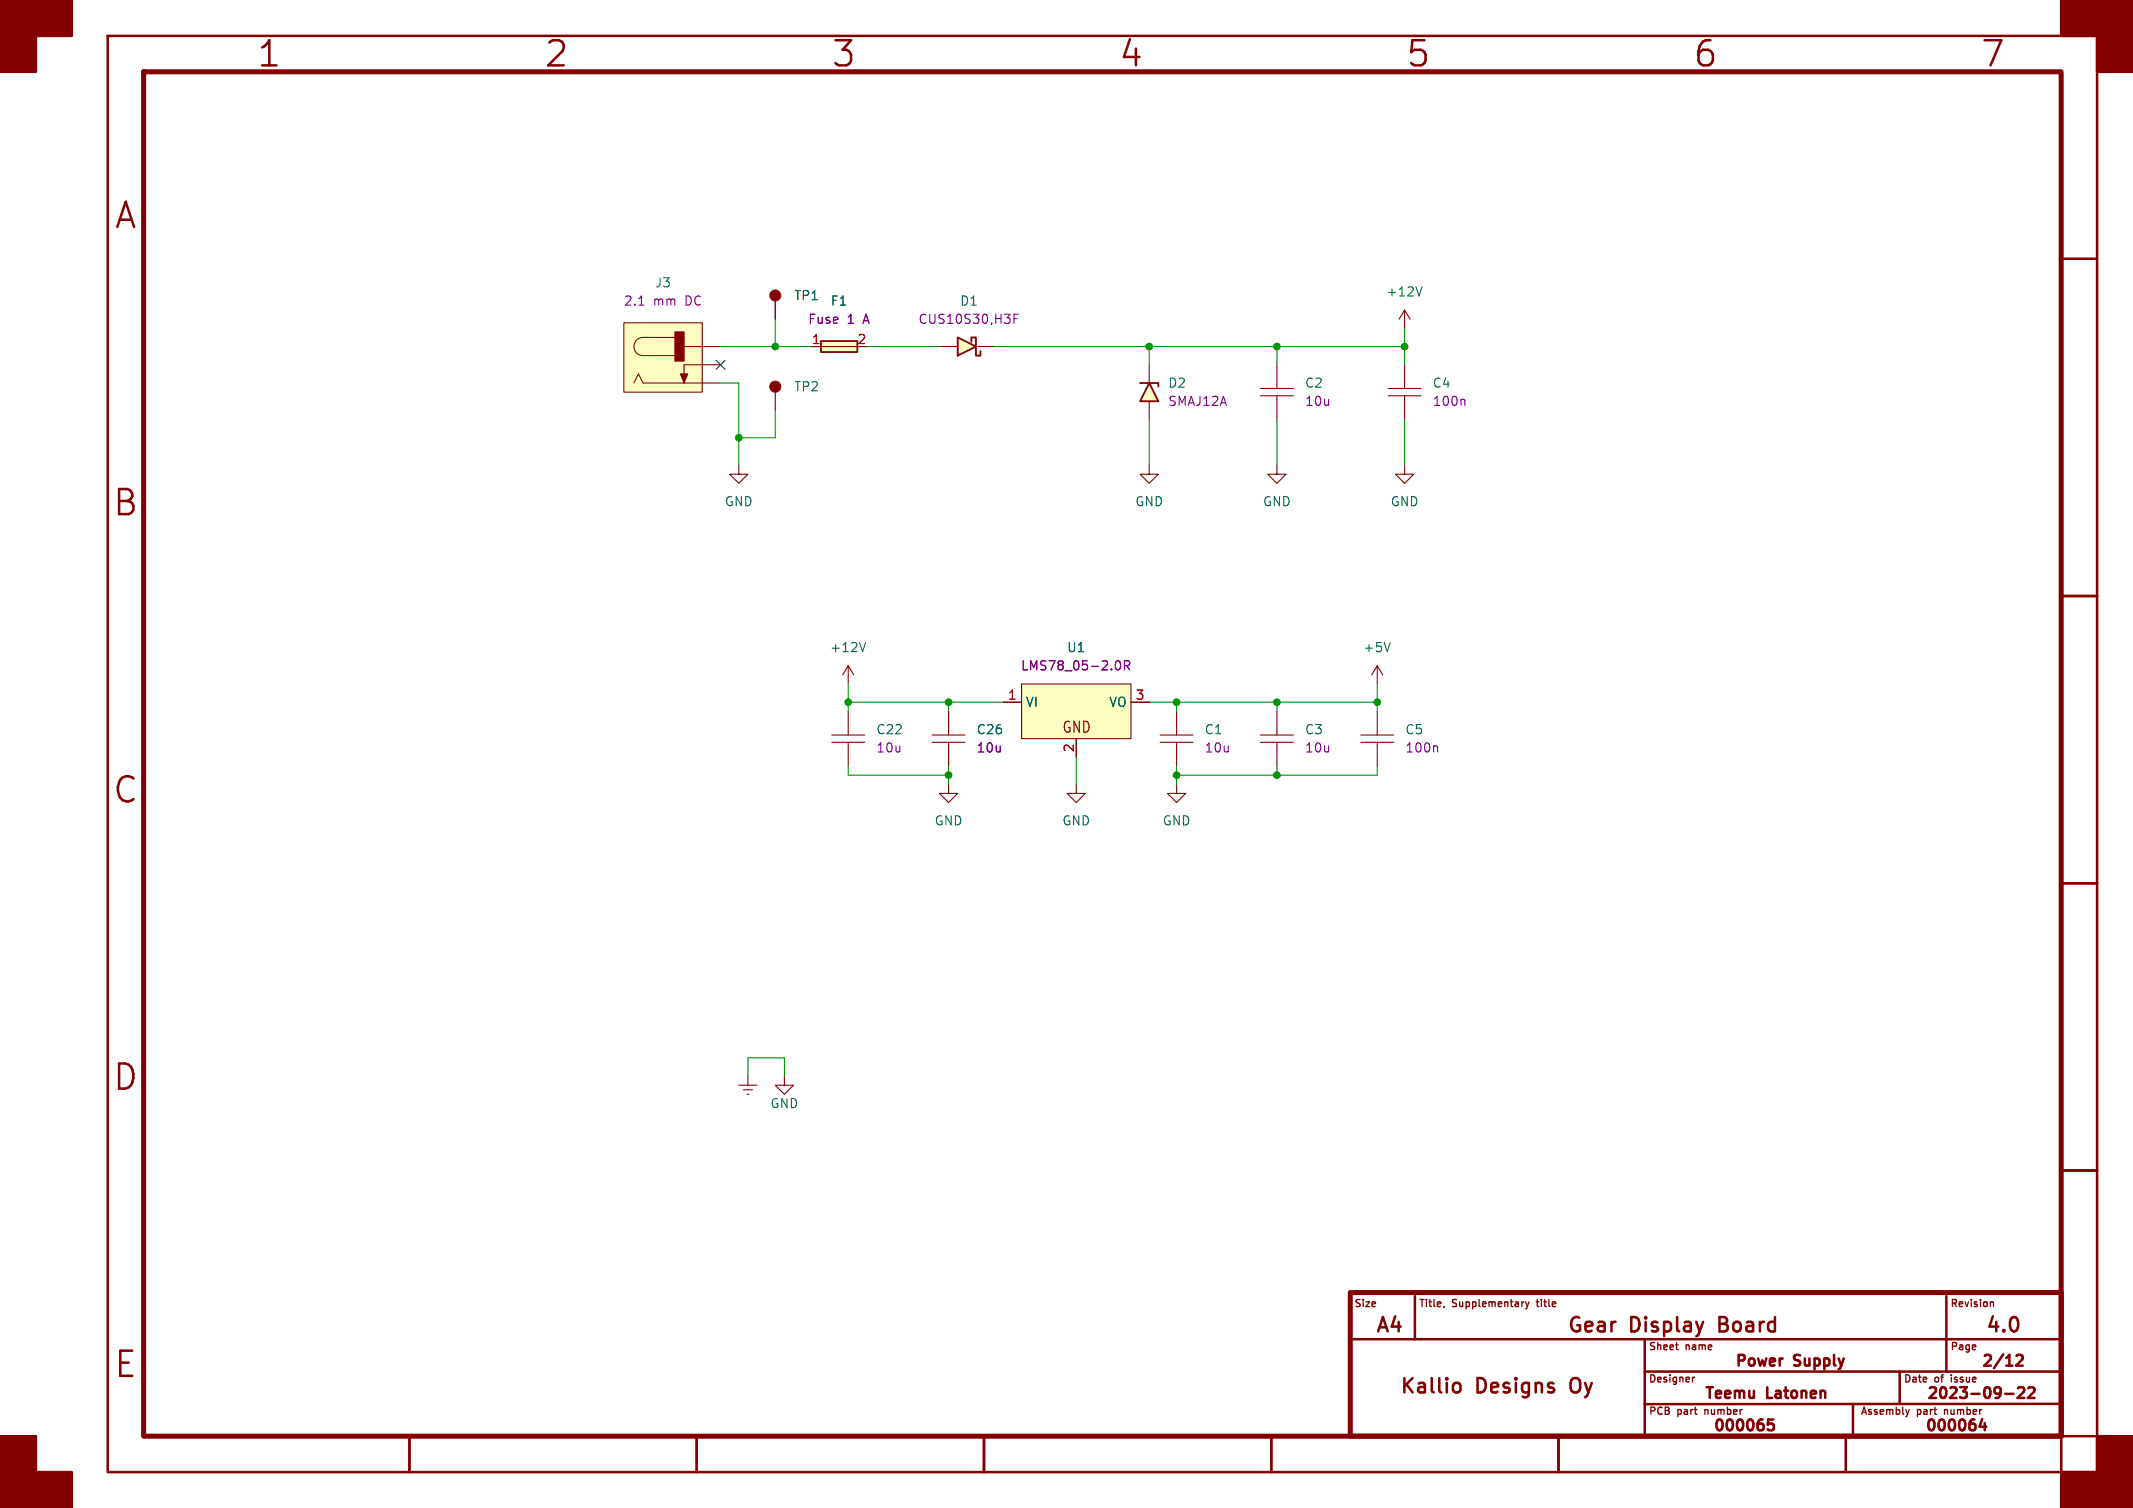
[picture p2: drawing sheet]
<svg xmlns="http://www.w3.org/2000/svg" width="297mm" height="210mm" viewBox="0 0 297 210" stroke-linecap="round" stroke-linejoin="round" font-family="sans-serif">
<g fill="none" stroke="#840000" stroke-width=".35">
<path d="M15 5h277v200h-277zM287 36h5M287 83h5M287 123h5M287 163h5M188 186.5h99M197 180.5v6M202.4 192.8a.54 .54 0 0 1 .5-.2 .54 .54 0 0 1 .5 .4v.5a.54 .54 0 0 1-.5 .4 .54 .54 0 0 1-.5-.2M229 186.5v13.5M229 191h58M237.1 184.1l-.4 1.3M246.9 197.7h-.7l-.1 .7 .3-.1h.5l.1 .2-.1 .5-.2 .2h-.3l-.3-.2"/>
<path d="M248.1 189.2h.1M258 195.5v4.5M264.5 191v4.5M271 180.5v10.5M276 197.6l-.4 1.1h1M276.4 198.2v1M279.2 194.1h1.2M280.8 188.8l.2-.1 .5 .1a.41 .41 0 0 1 .1 .5l-.9 .9h.9M281 193.3l.2-.1 .5 .1a.41 .41 0 0 1 .1 .5l-.9 .9h1M282.4 193.3l.2-.1 .5 .1a.41 .41 0 0 1 .1 .5l-.8 .9h.9M287 195.5h-58M57 200v5"/>
<path d="M97 200v5M137 200v5M177 200v5M181 200h111M217 200v5M257 200v5M287 200v5"/>
</g>
<path d="M20 10h267v190h-267zM188 180h99v20h-99z" fill="none" stroke="#840000" stroke-width=".7"/>
<g fill="#840000" stroke="#840000" stroke-width=".35">
<path d="M0 0h10v5h-5v5h-5z"/>
<path d="M0 200h5v5h5v5h-10z"/>
<path d="M287 0h10v10h-5v-5h-5z"/>
<path d="M292 200h5v10h-10v-5h5z"/>
</g>
<path d="M201.1 181.9l-.1 .2M212.1 181.3h.1M212.4 181.3l.3 .7M212.7 182l-.3 .3M212.9 181.3l-.2 .7M233.6 188h.1M235.7 191.8v.7M236 191.8l-.3 .2M265.4 196.3l.2 .7M265.6 197l-.1 .2M265.8 196.3l-.2 .7M277.2 181.3h.3l.1 .7" fill="none" stroke="#840000" stroke-width=".18"/>
<g fill="none" stroke="#840000" stroke-width=".15">
<path d="M175.5 55.1h4.6M175.5 54.1h4.6M177.8 50.8v3.3M177.8 55.1v3.3M195.6 43.2l-.8 1.3M195.6 43.2v2.5M195.6 43.2l.7 1.3M177.8 64.8v1.2h1.3l-1.3 1.3-1.3-1.3h1.3M118.1 92.7l-.8 1.3M118.1 92.7v2.6M118.1 99.1v3.3M118.1 92.7l.8 1.3"/>
<path d="M132.1 99.1v3.3M163.8 99.1v3.3M191.8 92.7l-.8 1.3M191.8 92.7v2.6M191.8 99.1v3.3M191.8 92.7l.7 1.3M115.8 103.4h4.6M115.8 102.4h4.6M118.1 103.4v3.3M129.8 103.4h4.6M129.8 102.4h4.6M132.1 109.2v1.3h1.2l-1.2 1.3-1.3-1.3h1.3"/>
<path d="M132.1 103.4v3.3M161.5 103.4h4.6M161.5 102.4h4.6M163.8 109.2v1.3h1.3l-1.3 1.3-1.2-1.3h1.2M163.8 103.4v3.3M189.5 103.4h4.6M189.5 102.4h4.6M191.8 103.4v3.3M102.9 151.1h2.5M103.5 151.8h1.3M104 152.4h.3M104.1 149.9v1.2"/>
<path d="M109.2 149.9v1.2h1.3l-1.3 1.3-1.3-1.3h1.3"/>
</g>
<path d="M198 39.9l-.4 1.3M120.5 89.5l-.4 1.2M193.6 89.5l-.4 1.2" fill="none" stroke="#006464" stroke-width=".15"/>
<path d="M200 103.9l.2 .2v.6" fill="none" stroke="#840084" stroke-width=".15"/>
<path d="M160 53.3l1.3 2.6h-2.6z" fill="#ffffc2"/>
<path d="M158.7 53.3h2.6v.5M160 53.3l1.3 2.6h-2.6z" fill="none" stroke="#840000" stroke-width=".25"/>
<path d="M160 50.8v2.5M160 55.9v2.5M149.9 109.2v1.3h1.2l-1.2 1.3-1.3-1.3h1.3" fill="none" stroke="#840000" stroke-width=".15"/>
<path d="M142.2 95.3h15.3v7.6h-15.3z" fill="#ffffc2"/>
<g fill="none" stroke="#840000" stroke-width=".15">
<path d="M193.3 55.1h4.6M193.3 54.1h4.6M195.6 50.8v3.3M195.6 55.1v3.3M102.9 64.8v1.2h1.2l-1.2 1.3-1.3-1.3h1.3M160 64.8v1.2h1.3l-1.3 1.3-1.3-1.3h1.3M195.6 64.8v1.2h1.2l-1.2 1.3-1.3-1.3h1.3M139.7 97.8h2.5M142.2 95.3h15.3v7.6h-15.3zM157.5 97.8h2.5M177.8 99.1v3.3M149.9 102.9v2.5"/>
<path d="M175.5 103.4h4.6M175.5 102.4h4.6M177.8 103.4v3.3"/>
</g>
<path d="M203.8 55.6l.2 .2v.7M155.5 92.1l.2-.1a.79 .79 0 0 1 0 1.3l-.2-.1M156.6 92.7l.6-.1 .1-.2-.1-.3-.1-.1h-.5v1.3M156.9 92.7l.4 .6" fill="none" stroke="#840084" stroke-width=".15"/>
<path d="M114.3 47.5h5.1v1.5h-5.1z" fill="#ffffc2"/>
<path d="M113 48.3h6.4" fill="none" stroke="#840000" stroke-width=".15"/>
<path d="M114.3 47.5h5.1v1.5h-5.1z" fill="none" stroke="#840000" stroke-width=".25"/>
<path d="M133.3 47l2.6 1.3-2.6 1.2z" fill="#ffffc2"/>
<path d="M133.3 47l2.6 1.3-2.6 1.2zM135.3 47.6v-.6h.6v2.5h.6v-.6" fill="none" stroke="#840000" stroke-width=".25"/>
<path d="M130.8 48.3h2.5M135.9 48.3h2.5" fill="none" stroke="#840000" stroke-width=".15"/>
<path d="M141.2 44.4h.4M141.8 43.8h-.6v1.2" fill="none" stroke="#840084" stroke-width=".15"/>
<path d="M86.9 45h10.9v9.6h-10.9z" fill="#ffffc2"/>
<g fill="none" stroke="#840000" stroke-width=".15">
<path d="M86.9 45h10.9v9.6h-10.9zM88.3 53.3l.6-1.2 .6 1.2h10.8M94 47h-4.5a1.27 1.27 0 0 0-1.2 1.3 1.27 1.27 0 0 0 1.2 1.2h4.5M95.2 48.3h5.1M100.3 50.8h-5.1v2.5M107.9 41.9v2.6M107.9 54.6v2.6M113 48.3h1.3M132.1 99.1v2.8M139.7 97.8h2.5M157.5 97.8h2.5M132.1 103.9v2.8"/>
<path d="M149.9 102.9v2.5"/>
</g>
<g fill="#840000" stroke="#840000" stroke-width=".15">
<path d="M94 46.2h1.2v4.1h-1.2z"/>
<path d="M94.7 52.1h1.1l-.6 1.2z"/>
<circle cx="107.9" cy="41.1" r=".76"/>
<circle cx="107.9" cy="53.8" r=".76"/>
</g>
<path d="M88.9 42.5h.8M155.5 92.1l.2-.1a.79 .79 0 0 1 0 1.3l-.2-.1M156.6 92.7l.6-.1 .1-.2-.1-.3-.1-.1h-.5v1.3M156.9 92.7l.4 .6" fill="none" stroke="#840084" stroke-width=".15"/>
<g fill="none" stroke="#009600" stroke-width=".15">
<path d="M100.3 48.3h12.7M100.3 53.3h2.6v11.5M107.9 44.5v3.8M107.9 57.2v3.8h-5M120.6 48.3h10.2M138.4 48.3h57.2M160 48.3v2.5M160 58.4v6.4M177.8 48.3v2.5M177.8 58.4v6.4M195.6 45.7v5.1M195.6 58.4v6.4"/>
<path d="M118.1 97.8h21.6M118.1 95.3v3.8M132.1 97.8v1.3M160 97.8h31.8M163.8 97.8v1.3M177.8 97.8v1.3M191.8 95.3v3.8M118.1 106.7v1.3h14M132.1 106.7v2.5M149.9 105.4v3.8M163.8 106.7v2.5M177.8 106.7v1.3"/>
<path d="M191.8 106.7v1.3h-28M104.1 149.9v-2.6h5.1v2.6"/>
</g>
<path d="M99.7 50.2l1.2 1.2M100.9 50.2l-1.2 1.2" fill="none" stroke="#000084" stroke-width=".15"/>
<g fill="#009600" stroke="#009600" stroke-width=".15">
<circle cx="177.8" cy="108" r=".46"/>
<circle cx="163.8" cy="108" r=".46"/>
<circle cx="163.8" cy="97.8" r=".46"/>
<circle cx="132.1" cy="108" r=".46"/>
<circle cx="132.1" cy="97.8" r=".46"/>
<circle cx="118.1" cy="97.8" r=".46"/>
<circle cx="177.8" cy="97.8" r=".46"/>
<circle cx="191.8" cy="97.8" r=".46"/>
<circle cx="195.6" cy="48.3" r=".46"/>
<circle cx="177.8" cy="48.3" r=".46"/>
<circle cx="160" cy="48.3" r=".46"/>
<circle cx="107.9" cy="48.3" r=".46"/>
<circle cx="102.9" cy="61" r=".46"/>
</g>
<g font-size="4.9" fill="#840000">
<text x="35.7" y="9.8">1</text>
<text x="75.7" y="9.8">2</text>
<text x="115.7" y="9.8">3</text>
<text x="155.7" y="9.8">4</text>
<text x="195.7" y="9.8">5</text>
<text x="235.7" y="9.8">6</text>
<text x="275.7" y="9.8">7</text>
<text x="15.8" y="32.3">A</text>
<text x="15.6" y="72.3">B</text>
<text x="15.6" y="112.3">C</text>
<text x="15.6" y="152.3">D</text>
<text x="15.7" y="192.3">E</text>
</g>
<g font-size="2.8" fill="#840000">
<text x="191.4" y="186">A4</text>
<text x="218.1" y="186">Gear</text>
<text x="227" y="186">Display</text>
<text x="239.9" y="186">Board</text>
<text x="276.3" y="186">4.0</text>
<text x="194.7" y="194.5">Kallio</text>
<text x="205.6" y="194.5">Designs</text>
<text x="219.3" y="194.5">Oy</text>
</g>
<g font-size="2.1" fill="#840000">
<text x="147.8" y="102.3">GND</text>
<text x="241.5" y="190.8">Power</text>
<text x="250" y="190.8">Supply</text>
<text x="275.7" y="190.8">2/12</text>
<text x="237.1" y="195.3">Teemu</text>
<text x="246.1" y="195.3">Latonen</text>
<text x="268.1" y="195.3">2023-09-22</text>
<text x="238.3" y="199.8">000065</text>
<text x="267.8" y="199.8">000064</text>
</g>
<g font-size="1.8" fill="#006464">
<text x="91.1" y="40.2">J3</text>
<text x="192.9" y="41.5">+12V</text>
<text x="110.5" y="42">TP1</text>
<text x="115.6" y="42.8">F1</text>
<text x="133.6" y="42.8">D1</text>
<text x="110.5" y="54.7">TP2</text>
<text x="162.6" y="54.2">D2</text>
<text x="181.6" y="54.2">C2</text>
<text x="199.4" y="54.2">C4</text>
<text x="100.8" y="70.7">GND</text>
<text x="158" y="70.7">GND</text>
<text x="175.8" y="70.7">GND</text>
<text x="193.5" y="70.7">GND</text>
<text x="115.5" y="91">+12V</text>
<text x="148.5" y="91">U1</text>
<text x="189.7" y="91">+5V</text>
<text x="142.7" y="98.7">VI</text>
<text x="154.3" y="98.7">VO</text>
<text x="121.9" y="102.5">C22</text>
<text x="135.9" y="102.5">C26</text>
<text x="167.6" y="102.5">C1</text>
<text x="181.6" y="102.5">C3</text>
<text x="195.6" y="102.5">C5</text>
<text x="130" y="115.2">GND</text>
<text x="147.8" y="115.2">GND</text>
<text x="161.8" y="115.2">GND</text>
<text x="107.2" y="154.5">GND</text>
</g>
<g font-size="1.8" fill="#840084">
<text x="86.8" y="42.8">2.1</text>
<text x="91" y="42.8">mm</text>
<text x="95.5" y="42.8">DC</text>
<text x="112.4" y="45.3">Fuse</text>
<text x="118" y="45.3">1</text>
<text x="120.4" y="45.3">A</text>
<text x="127.8" y="45.3">CUS10S30,H3F</text>
<text x="162.6" y="56.7">SMAJ12A</text>
<text x="181.6" y="56.7">10u</text>
<text x="199.4" y="56.7">100n</text>
<text x="142.1" y="93.6">LMS78_05-2.0R</text>
<text x="121.9" y="105">10u</text>
<text x="135.9" y="105">10u</text>
<text x="167.6" y="105">10u</text>
<text x="181.6" y="105">10u</text>
<text x="195.6" y="105">100n</text>
</g>
<g font-size="1.8" fill="#a90000">
<text x="113" y="48">1</text>
<text x="119.3" y="48">2</text>
<text x="140.3" y="97.5">1</text>
<text x="158" y="97.5">3</text>
<text x="149.6" y="104.8" transform="rotate(-90 149.6 104.8)">2</text>
</g>
<g font-size="1.4" fill="#840000">
<text x="188.5" y="182.3">Size</text>
<text x="197.5" y="182.3">Title,</text>
<text x="202.3" y="182.3">Supplementary</text>
<text x="214.4" y="182.3">title</text>
<text x="271.5" y="182.3">Revision</text>
<text x="229.5" y="188.3">Sheet</text>
<text x="234.8" y="188.3">name</text>
<text x="271.5" y="188.3">Page</text>
<text x="229.5" y="192.8">Designer</text>
<text x="229.5" y="197.3">PCB</text>
<text x="233.6" y="197.3">part</text>
<text x="237.7" y="197.3">number</text>
<text x="259" y="197.3">Assembly</text>
<text x="265" y="192.8">Date</text>
<text x="267" y="197.3">part</text>
<text x="269.4" y="192.8">of</text>
<text x="271.1" y="197.3">number</text>
<text x="272" y="192.8">issue</text>
</g>
</svg>
